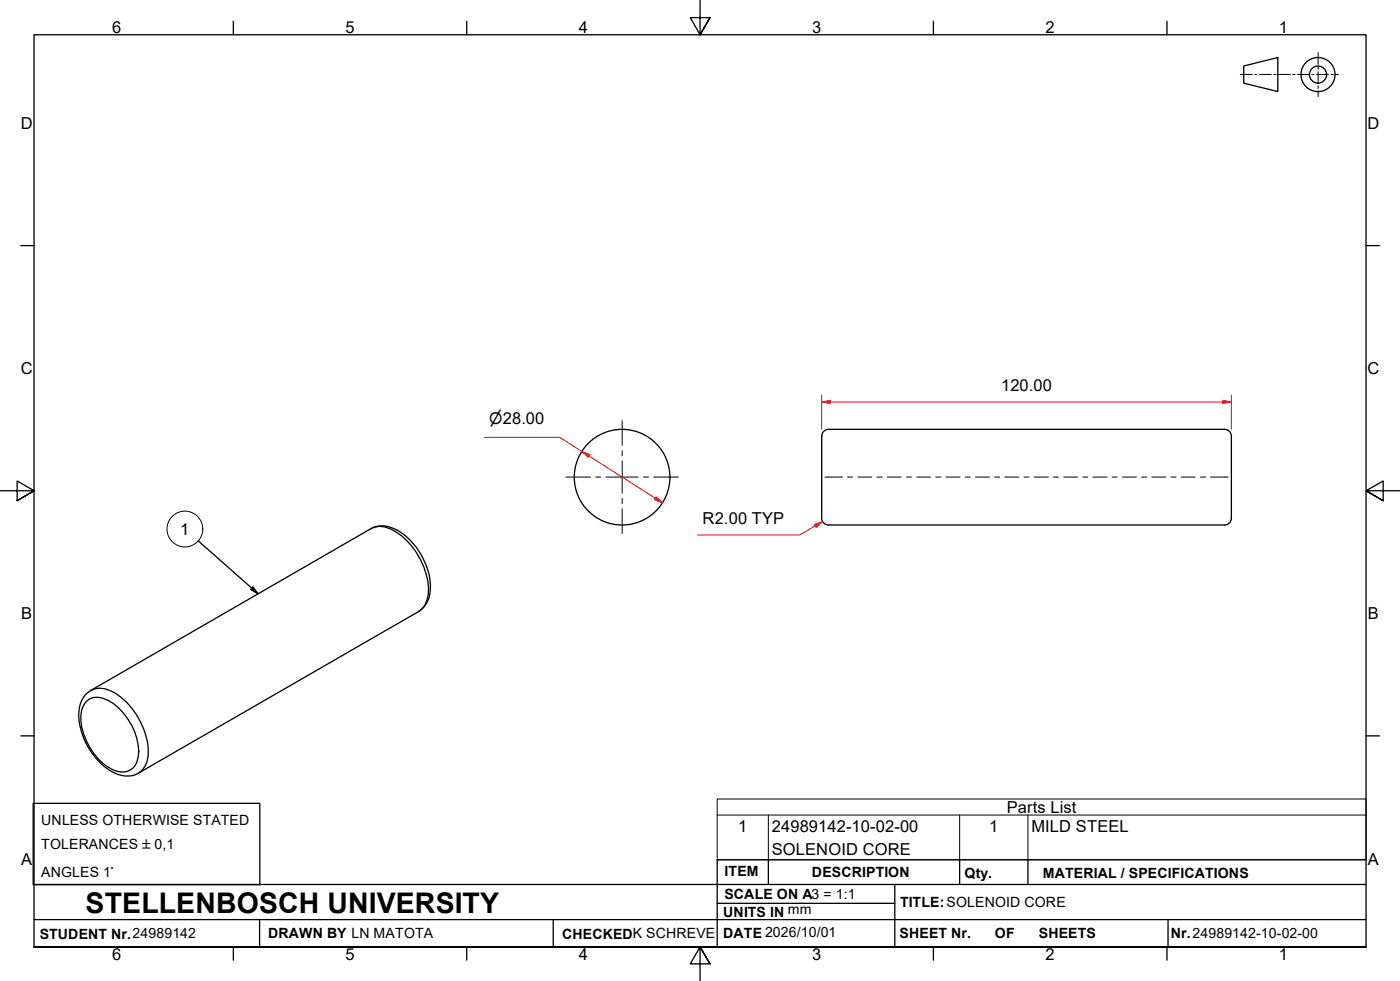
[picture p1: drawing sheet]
<svg xmlns="http://www.w3.org/2000/svg" width="410mm" height="287mm" viewBox="0 0 410 287" stroke-linecap="round" stroke-linejoin="round" font-family="sans-serif">
<!-- layer: Visible Edges(ISO) -->
<g fill="none" stroke="#000" stroke-width=".38">
<path d="M358.6 125.7a2 2 0 0 1 2 1.9v24.1a2 2 0 0 1-2 2M358.6 125.7h-116a2 2 0 0 0-2 1.9v24.1a2 2 0 0 0 2 2h116M25 203.4l1.5-1.3 82.1-47.3a8.9 8.9 0 0 1 9.9 1.9 20.1 20.1 0 0 1 7.4 17.2 7.6 7.6 0 0 1-3.3 5.1l-82.1 47.3a8.1 8.1 0 0 1-8.9-1.2 20.5 20.5 0 0 1-8.5-16.9 8.4 8.4 0 0 1 1.9-4.8z"/>
<circle cx="182.1" cy="139.7" r="14"/>
</g>
<!-- layer: Visible Tangent Edges(ISO) -->
<path d="M108.6 154.8a6.6 6.6 0 0 1 7.4 .9 21.4 21.4 0 0 1 9.4 18.2 6.4 6.4 0 0 1-2.8 5.1M25.3 205.3a4.6 4.6 0 0 1 4.9-.9 17.6 17.6 0 0 1 10.2 13.7 7.7 7.7 0 0 1-1.9 7.1 5.7 5.7 0 0 1-6.8-.6 18.6 18.6 0 0 1-8-15.3l.2-1.6zM26.5 202.1a6.1 6.1 0 0 1 5.8 .1 21 21 0 0 1 11.1 19.1 6.4 6.4 0 0 1-2.9 5" fill="none" stroke="#000" stroke-width=".38"/>
<!-- layer: Symbols(ISO) -->
<g fill="none" stroke="#000" stroke-width=".29">
<path d="M210 238.6v-4.7h190v4.7M210 238.6v13.1h190v-13.1M210 238.6h190M225 238.6v13.1M281 238.6v13.1M301 238.6v13.1"/>
<circle cx="54.1" cy="154.9" r="5.2"/>
</g>
<!-- layer: Border_0 -->
<g fill="none" stroke="#000" stroke-width=".38">
<path d="M68.3 6.2v4M136.7 6.2v4M205 .1v10.1l-2.9-5h5.8l-2.9 5 2.9-5M273.3 6.2v4M341.7 6.2v4M6.1 71.9h3.9M400 71.9h3.9M0 143.7h10l-5-2.9v5.8l5-2.9-5 2.9M410 143.7h-10l5-2.9v5.8l-5-2.9 5 2.9M6.1 215.4h3.9M400 215.4h3.9M10 277.2v-267h390v267h-390h390"/>
<path d="M68.3 277.2v3.9M136.7 277.2v3.9M273.3 277.2v3.9M341.7 277.2v3.9M207.9 282.1l-2.9-4.9 2.9 4.9h-5.8l2.9-4.9v10"/>
</g>
<!-- layer: Sketch Geometry(ISO) -->
<g fill="none" stroke="#000" stroke-width=".38">
<path d="M364.2 19.3l9.9-2.5v10l-9.9-2.5zM9.7 235.2h66.4v23.8h-66.4zM10 258.9h390M225 251.7v7.2M262 258.9v18.3M281 251.7v7.2M301 251.7v7.2M400 251.7h-190v25.5M10 277.2h390M10 269.2h390M76 269.2v8M162 269.2v8"/>
<path d="M210 264.4h52M342 269.2v8"/>
<circle cx="385.9" cy="21.8" r="5"/>
<circle cx="385.9" cy="21.8" r="2.51"/>
</g>
<g fill="none" stroke="#000" stroke-width=".29">
<path d="M386 15.4v3.5M386 19.6v.7M363.2 21.8h3.4M367.3 21.8h.7M368.7 21.8h3.5M372.9 21.8h.7M374.3 21.8h3.5M378.5 21.8h.7M379.9 21.8h3.5M384.1 21.8h.7M385.5 21.8h3.5M386 21v3.5"/>
<path d="M386 25.2v.7M386 26.6v1.7M389.7 21.8h.7M391.1 21.8h.8"/>
</g>
<!-- layer: Center Mark(ISO) -->
<path d="M165.7 139.7h7.2M174.4 139.7h1.5M177.4 139.7h9.5M182.2 123.1v7.3M182.2 131.9v1.5M182.2 134.9v9.5M188.4 139.7h1.5M191.4 139.7h7.2M182.2 145.9v1.5M182.2 148.9v7.3" fill="none" stroke="#000" stroke-width=".29"/>
<!-- layer: Centerline(ISO) -->
<g fill="none" stroke="#000" stroke-width=".29">
<path d="M241.6 139.7h5.1M248.2 139.7h1.5M251.2 139.7h4.1M256.8 139.7h1.5M259.8 139.7h4.1M265.4 139.7h1.5M268.4 139.7h4.1M274 139.7h1.5M277 139.7h4.1M282.6 139.7h1.5M285.6 139.7h4.2M291.2 139.7h1.5"/>
<path d="M294.2 139.7h4.1M299.8 139.7h1.5M302.8 139.7h4.2M308.4 139.7h1.5M311.5 139.7h4M317.1 139.7h1.4M320 139.7h4.2M325.6 139.7h1.6M328.7 139.7h4M334.3 139.7h1.5M337.2 139.7h4.2M342.8 139.7h1.6"/>
<path d="M345.9 139.7h4M351.5 139.7h1.5M354.5 139.7h5.1"/>
</g>
<!-- layer: Symbols(ISO) -->
<path d="M58 158.3l17.6 15.5M74 171.8l1.6 2-2.2-1.3z" fill="none" stroke="#000" stroke-width=".38"/>
<path d="M74 171.8l1.6 2-2.2-1.3z" fill="#000"/>
<!-- layer: Dimensions(ISO) -->
<path d="M170.4 132.2l2.1 1.3" fill="none" stroke="#f00" stroke-width=".29"/>
<path d="M170.4 132.2l2.3 .8-.5 .9z" fill="#f00"/>
<path d="M170.4 132.2l2.3 .8-.5 .9zM191.8 145.8l2.2 1.4" fill="none" stroke="#f00" stroke-width=".29"/>
<path d="M192.2 145.4l1.8 1.8-2.4-.9z" fill="#f00"/>
<path d="M240.6 117.7h2.5M141.8 128h22.1l6.5 4.2M172.5 133.5l19.3 12.3M192.2 145.4l1.8 1.8-2.4-.9z" fill="none" stroke="#f00" stroke-width=".29"/>
<path d="M240.6 117.7l2.5-.5v.9z" fill="#f00"/>
<path d="M240.6 117.7l2.5-.5v.9zM358.1 117.7h2.5" fill="none" stroke="#f00" stroke-width=".29"/>
<path d="M358.1 117.2l2.5 .5-2.5 .4z" fill="#f00"/>
<path d="M240.6 115.6v10.1M243.1 117.7h115M358.1 117.2l2.5 .5-2.5 .4zM360.6 115.6v10.1M240.9 152.7l-2.2 1.2" fill="none" stroke="#f00" stroke-width=".29"/>
<path d="M238.4 153.5l2.5-.8-1.9 1.7z" fill="#f00"/>
<path d="M238.4 153.5l2.5-.8-1.9 1.7zM238.7 153.9l-4.6 2.7h-29.9" fill="none" stroke="#f00" stroke-width=".29"/>
<text font-size="8.3" x="25.1" y="267.2">STELLENBOSCH UNIVERSITY</text>
<g font-size="4.8">
<text x="32.8" y="9.7">6</text>
<text x="101.2" y="9.7">5</text>
<text x="169.5" y="9.7">4</text>
<text x="237.8" y="9.7">3</text>
<text x="306.1" y="9.7">2</text>
<text x="374.5" y="9.7">1</text>
<text x="6.1" y="37.8">D</text>
<text x="400.4" y="37.8">D</text>
<text x="6.1" y="109.6">C</text>
<text x="400.4" y="109.6">C</text>
<text x="293.1" y="114.6">120.00</text>
<text x="205.7" y="153.5">R2.00 TYP</text>
<text x="52.8" y="156.7">1</text>
<text x="6.2" y="181.3">B</text>
<text x="400.5" y="181.3">B</text>
<text x="294.8" y="238">Parts List</text>
<text x="216.2" y="243.6">1</text>
<text x="226" y="243.6">24989142-10-02-00</text>
<text x="289.6" y="243.6">1</text>
<text x="302" y="243.7">MILD STEEL</text>
<text x="226" y="250.1">SOLENOID CORE</text>
<text x="6.2" y="253.1">A</text>
<text x="400.5" y="253.1">A</text>
<text x="32.8" y="281.1">6</text>
<text x="101.2" y="281.1">5</text>
<text x="169.5" y="281.1">4</text>
<text x="237.8" y="281.1">3</text>
<text x="306.1" y="281.1">2</text>
<text x="374.5" y="281.1">1</text>
</g>
<text font-size="4.6" x="143.3" y="124.2">⌀28.00</text>
<g font-size="4.1">
<text x="12.1" y="241.6">UNLESS OTHERWISE STATED</text>
<text x="12.1" y="248.5">TOLERANCES ±0,1</text>
<text x="12.1" y="256.7">ANGLES 1°</text>
<text x="212.2" y="256.5">ITEM</text>
<text x="237.7" y="256.7">DESCRIPTION</text>
<text x="282.4" y="256.9">Qty.</text>
<text x="305.4" y="256.9">MATERIAL / SPECIFICATIONS</text>
<text x="212.1" y="263">SCALE ON A3 = 1:1</text>
<text x="211.8" y="268.4">UNITS IN mm</text>
<text x="263.5" y="265.6">TITLE:SOLENOID CORE</text>
<text x="11.6" y="274.8">STUDENT Nr.24989142</text>
<text x="78.5" y="274.6">DRAWN BY LN MATOTA</text>
<text x="164.6" y="274.8">CHECKEDK SCHREVE</text>
<text x="211.8" y="274.6">DATE 2026/10/01</text>
<text x="263.4" y="274.6">SHEET Nr.</text>
<text x="291.3" y="274.6">OF</text>
<text x="304.2" y="274.6">SHEETS</text>
<text x="342.8" y="274.5">Nr.24989142-10-02-00</text>
</g>
</svg>
